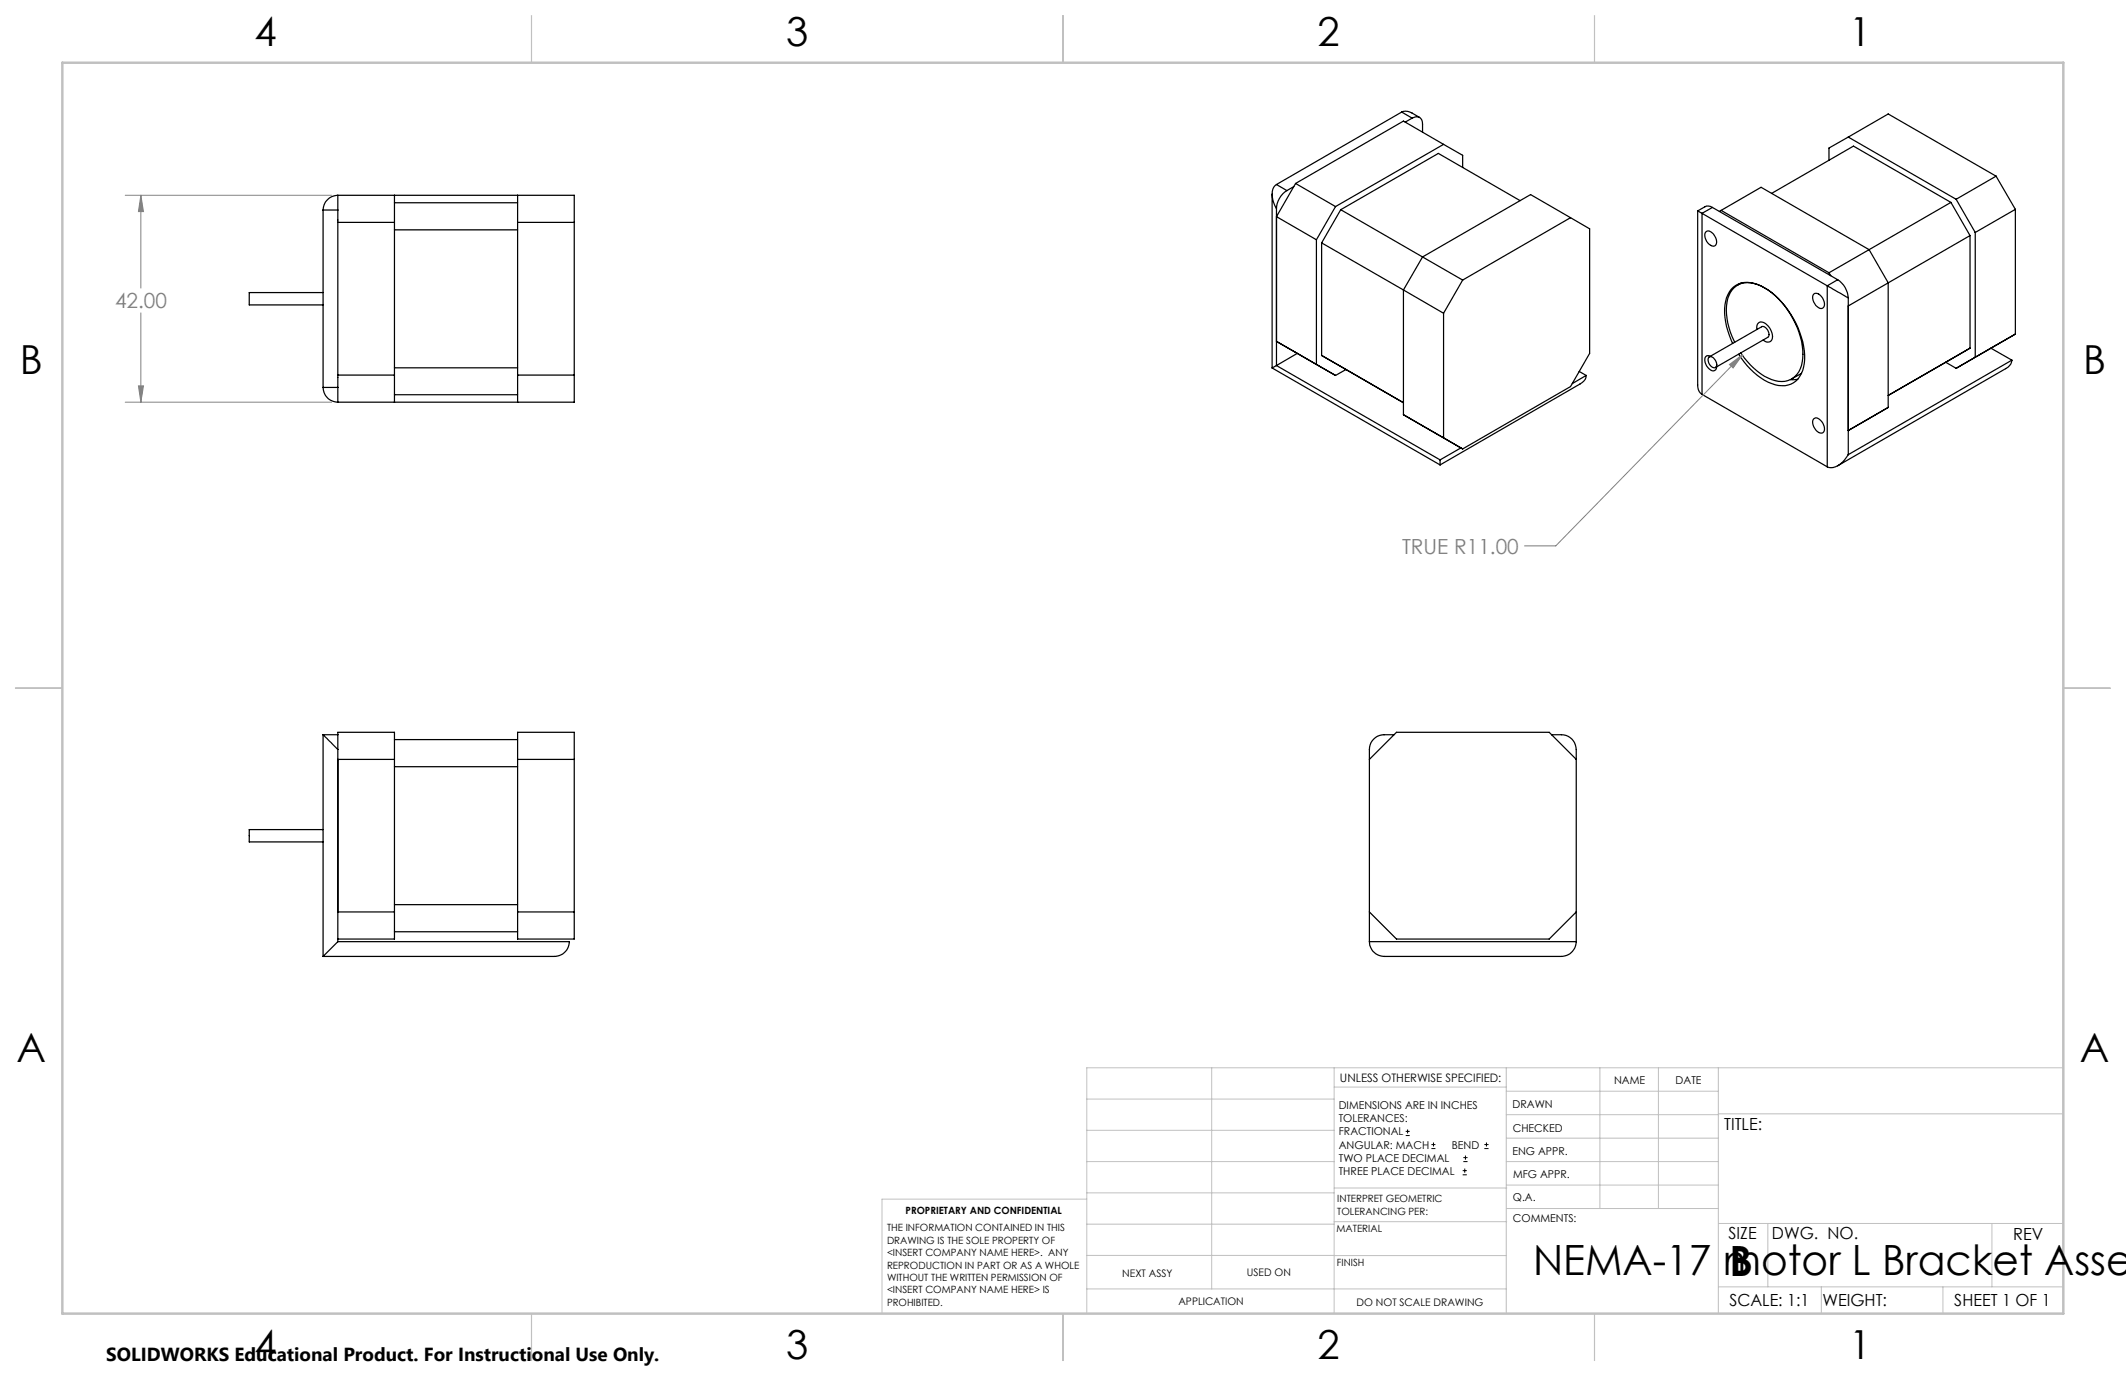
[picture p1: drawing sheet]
<svg xmlns="http://www.w3.org/2000/svg" width="432mm" height="279mm" viewBox="0 0 432 279" stroke-linecap="round" stroke-linejoin="round" font-family="sans-serif">
<g fill="none" stroke="#000" stroke-width=".25">
<path d="M68.6 39.7a3.1 3.1 0 0 0-3 3M68.6 39.7v3M68.6 39.7h48v42h-48M80.1 39.7v42M105.1 39.7v42M258.4 39.4v35.3M259.3 37.5a3 3 0 0 0-.6 3.7l.6 1.2M259.3 37.5l2.1 1.2M261.4 38.7a4.6 4.6 0 0 0-2.1 3.7M262.8 37.9l-1.4 .8M263.1 37.3l-3.8 6.7 8.1 4.7M263.1 37.3l8.2 4.6"/>
<path d="M284.7 22.8a2.2 2.2 0 0 1 2.1 .2l1.5 .8M284.7 22.8l-25.4 14.7M284.7 22.8l2.1 1.2M286.8 24a1.29 1.29 0 0 1 1.5-.2 1.29 1.29 0 0 1 .6 1.4v1.6M286.8 24l-1.4 .8M293.2 29.3l-21.9 12.6M293.2 29.3l3.9 2.2v2.5M293.2 29.3l-8.2-4.7-21.9 12.7M359.8 39.3l16.6-9.6 19.8 11.4M375.4 27.8l-3.9 2.3v2.4M375.4 27.8l21.9 12.7M375.4 27.8l8.1-4.7 21.9 12.7"/>
<path d="M405.4 35.8l-8.1 4.7M405.4 35.8l3.9 6.7M65.6 59.4h-15v2.5h15M65.6 42.7v36M65.6 42.7h3M68.6 42.7v36M68.6 45.2h11.5M80.1 41.2h25M80.1 46.7h25M105.1 45.2h11.5M259.3 42.4v31.8M267.4 48.7v25.3l3.9 2.2"/>
<path d="M268.4 49.3l16.6 9.6M268.4 49.3v22.9M271.3 41.9l-3.9 6.8M272.3 42.6l16.6 9.6M272.3 42.6l-3.9 6.7M285 58.9l8.2 4.7M285 58.9v25.3M288.9 52.2l-3.9 6.7M288.9 52.2l8.2 4.7M297.1 56.9l-3.9 6.7M308.8 40.7l-16.7-9.5-19.8 11.4M319 44.2l-21.9 12.7"/>
<path d="M319 44.2l3.9 2.3v25.3l-3.9 6.7-21.9 12.7M319 44.2l-8.1-4.7-22 12.7M344.8 42.8l.9 .5M344.8 42.8v35.3a2.15 2.15 0 0 0 .9 2M345.7 43.3v36.8M345.7 43.3l25.4 14.7M346.5 47.1a1.06 1.06 0 0 1 1.5 .4 1.67 1.67 0 0 1 .2 2.5 2.06 2.06 0 0 1-1.7-2.9zM347.8 42.1a1.5 1.5 0 0 0-1.5-.1l-1.5 .8M347.8 42.1l-2.1 1.2M347.8 42.1l25.4 14.7M349.6 42.7l-.4 .2M349.6 42.7l21.9 12.7"/>
<path d="M349.6 42.7l8.1-4.7 21.9 12.7M353.7 57.5l-.8 .4M368.4 59.7a1.26 1.26 0 0 1 1.8 .8l.3 .7a.89 .89 0 0 1 0 1 .89 .89 0 0 1-.9 .4 2.27 2.27 0 0 1-1.2-2.9zM371.1 58l4.3 2.5M371.1 58v36.8M371.5 55.4l.3 .6M373.2 56.8a4.7 4.7 0 0 1 2.2 3.7M373.2 56.8l-2.1 1.2M379.6 50.7l-8.1 4.7M379.6 50.7l3.9 6.7v25.3l-8.1 4.7 4.2-2.4M396.2 41.1l-16.6 9.6M396.2 41.1l3.9 6.7"/>
<path d="M397.3 40.5l3.9 6.7M400.1 47.8l-24.7 14.3M400.1 47.8v22.9l-16.6 9.6 12.7-7.3M409.3 42.5v25.3l-8.1 4.7v-25.3M409.3 42.5l-8.1 4.7M65.6 78.7a3.1 3.1 0 0 0 3 3M65.6 78.7h3M68.6 78.7v3M68.6 76.2h11.5M80.1 74.7h25M105.1 76.2h11.5M258.4 74.7l34.1 19.7"/>
<path d="M259.3 74.2l-.9 .5M259.3 74.2l33.2 19.2M263.1 71.5l-3.8-2.2 12 6.9M263.5 71.8l-4.2 2.4M268.4 72.2l16.6 9.6zM273.4 75l-2.1 1.2M293.2 63.6v25.3l3.9 2.3M320.7 75.4l1.5 .8M322.2 76.2a1.84 1.84 0 0 1-1.3 1.8l-28.4 16.4M322.2 76.2l-2.9 1.7M347.1 72.5a1.41 1.41 0 0 1 1.3 2.1 1.5 1.5 0 0 1-1.3-2.1zM347.2 72.5l10.6-6.1a1.41 1.41 0 0 1 1.2 2.1l-10.6 6.1"/>
<path d="M347.4 72.4a.74 .74 0 0 0-.9-.1 .74 .74 0 0 0-.2 .9 2.37 2.37 0 0 0 1.7 2.1 .74 .74 0 0 0 .7-.8M351.9 69.7a13.8 13.8 0 0 1-1.2-9.2 4.4 4.4 0 0 1 6.2-2.8 16.9 16.9 0 0 1 9 10.8 9.6 9.6 0 0 1-.4 7.9 4.4 4.4 0 0 1-5.6 1.5 14.4 14.4 0 0 1-6.8-6M352.3 69.5a12.5 12.5 0 0 1-1.1-9.5 4.1 4.1 0 0 1 5.8-2.2 15.5 15.5 0 0 1 8 8.7 11.5 11.5 0 0 1 .7 8.4 4.2 4.2 0 0 1-5.9 2.2 14.1 14.1 0 0 1-6.2-5.5M356.8 66.9a1.07 1.07 0 0 1 .4-1.3 1.07 1.07 0 0 1 1.4 .1 3.2 3.2 0 0 1 1.3 3.3 1.07 1.07 0 0 1-1.8 0M365.1 77l-1.5 .1M365.9 75.8l-2 1.1M375.4 60.5v31.8M404.4 70.7l4.2 2.4M405.4 70.1l-8.1 4.7-2.1-1.2M408.6 73.1a1.98 1.98 0 0 1-1.2 1.8l-34.2 19.7M408.6 73.1l-33.2 19.2M80.1 80.2h25"/>
<path d="M285 84.2l12.1 7M285 84.2l3.9 2.3M292.5 93.4v1M296.7 90.9l-4.2 2.5M345.7 80.1l25.4 14.7M368.4 85.1a1.04 1.04 0 0 1 1.5 .4 1.69 1.69 0 0 1 .3 2.4 2.11 2.11 0 0 1-2-2.6zM375.4 92.3a4.3 4.3 0 0 1-3.9 2.6l-.4-.1M65.6 149.2l3 3M65.6 149.2v45M65.6 149.2h3M68.6 149.2v3M68.6 149.2v-.5h11.5v42h-11.5"/>
<path d="M68.6 152.2v39M68.6 154.2h11.5M80.1 150.2h25M80.1 155.7h25M105.1 148.7h11.5v42h-11.5zM105.1 154.2h11.5M278.1 154.2l5.5-5.5h31l5.5 5.5M283.1 149.2a6.1 6.1 0 0 0-3.3 .3l-.8 .6a2.79 2.79 0 0 0-.9 2.1v39M315.1 149.2a5.8 5.8 0 0 1 3.4 .3l.8 .6 .5 .7 .3 1.4v39M65.6 168.5h-15v2.5h15M68.6 191.2l-3 3M68.6 191.2h47a3.1 3.1 0 0 1-3 3h-47"/>
<path d="M68.6 185.2h11.5M80.1 183.7h25M80.1 189.2h25M105.1 185.2h11.5M278.1 191.2a3 3 0 0 0 3 3h36a3.1 3.1 0 0 0 3-3M278.1 191.2h42M278.1 185.2l5.5 5.5h31l5.5-5.5"/>
</g>
<path d="M25.4 39.7h41.9M28.6 39.7l.5 3.3h-1zM28.6 39.7v18.8M28.6 63.5v18.2M25.4 81.7h41.9" fill="none" stroke="#808080" stroke-width=".2"/>
<g fill="none" stroke="#c0c0c0" stroke-width=".2">
<path d="M246.1 216.8v44.9M271 216.8v49.9M305.9 216.8v49.9M324.9 216.8v28.6M336.8 216.8v28.6M349 216.8v49.9M419.1 216.8h-198.4v49.9M220.7 235.9h50.3M220.7 229.5h50.3M220.7 223.2h50.3M271 220.7h34.9M305.9 231.1h43.1"/>
<path d="M305.9 226.3h43.1M305.9 221.6h43.1M305.9 235.9h43.1M349 226.2h70.1M220.7 248.6h50.3M220.7 242.2h50.3M220.7 254.9h50.3M220.7 243.5h-41.6v23.2M271 255h34.9M271 248.1h35M271 241.2h35M305.9 240.6h43.1"/>
<path d="M306 245.4h43M349 248.4h70.1M359.1 248.4v12.9M404.6 248.4v12.9M220.7 261.7h85.2M349 261.3h70.1M369.9 261.3v5.4M394.6 261.3v5.4"/>
</g>
<path d="M107.9 3.2v9.5M215.9 3.2v9.5M323.8 3.2v9.5M3.1 139.7h9.6M419.1 139.7h9.5M107.9 266.7v9.6M215.9 266.7v9.6M323.8 266.7v9.6" fill="none" stroke="#c0c0c0" stroke-width=".25"/>
<path d="M12.7 12.7h406.4v254h-406.4z" fill="none" stroke="#c0c0c0" stroke-width=".5"/>
<path d="M28.6 39.7l.5 3.3h-1z" fill="#808080"/>
<path d="M28.1 78.4h1l-.5 3.3z" fill="none" stroke="#808080" stroke-width=".2"/>
<path d="M28.1 78.4h1l-.5 3.3z" fill="#808080"/>
<path d="M351.3 74l2.6-2-1.9 2.7zM353.9 72l-37.9 38.8h-6.4" fill="none" stroke="#808080" stroke-width=".2"/>
<path d="M351.3 74l2.6-2-1.9 2.7z" fill="#808080"/>
<g fill="none" stroke="#000" stroke-width=".2">
<path d="M285.5 230.6h.8M285.5 229.7h.8M285.9 229.3v.9M290.7 233.2h.8M290.7 232.4h.8M291.1 232v.8M297.1 238.5h.8M297.1 237.7h.8M297.2 235.9h.9M297.2 235.1h.9M297.5 237.3v.8M297.6 234.6v.9"/>
<path d="M301.5 233.2h.8M301.5 232.4h.8M301.9 232v.8"/>
</g>
<g font-size="8.5">
<text x="311.4" y="258.9">NEMA-17 motor L Bracket Asse</text>
<text x="351.3" y="259">B</text>
</g>
<g font-size="8.1">
<text x="51.7" y="9.3">4</text>
<text x="159.7" y="9.3">3</text>
<text x="267.6" y="9.3">2</text>
<text x="375.6" y="9.3">1</text>
<text x="4" y="76">B</text>
<text x="423.1" y="76">B</text>
<text x="3.3" y="215.7">A</text>
<text x="422.4" y="215.7">A</text>
<text x="51.7" y="276">4</text>
<text x="159.7" y="276">3</text>
<text x="267.6" y="276">2</text>
<text x="375.6" y="276">1</text>
</g>
<g font-size="4.2" fill="#808080">
<text x="23.4" y="62.6">42.00</text>
<text x="284.8" y="112.4">TRUE R11.00</text>
</g>
<text font-size="3.8" x="21.6" y="276.3">SOLIDWORKS Educational Product. For Instructional Use Only.</text>
<g font-size="3.4">
<text x="350.2" y="229.5">TITLE:</text>
<text x="351.1" y="251.6">SIZE</text>
<text x="359.9" y="251.6">DWG. NO.</text>
<text x="408.9" y="251.7">REV</text>
<text x="351.2" y="265.2">SCALE: 1:1</text>
<text x="370.1" y="265.3">WEIGHT:</text>
<text x="396.9" y="265.2">SHEET 1 OF 1</text>
</g>
<text font-size="2.4" x="272.2" y="219.7">UNLESS OTHERWISE SPECIFIED:</text>
<g font-size="2.2">
<text x="327.8" y="220.1">NAME</text>
<text x="340.3" y="220.2">DATE</text>
<text x="271.9" y="225.3">DIMENSIONS ARE IN INCHES</text>
<text x="271.9" y="227.9">TOLERANCES:</text>
<text x="307.2" y="224.9">DRAWN</text>
<text x="271.9" y="230.6">FRACTIONAL</text>
<text x="271.9" y="233.2">ANGULAR: MACH</text>
<text x="294.9" y="233.2">BEND</text>
<text x="307.3" y="229.8">CHECKED</text>
<text x="271.9" y="235.9">TWO PLACE DECIMAL</text>
<text x="271.9" y="238.5">THREE PLACE DECIMAL</text>
<text x="307.2" y="234.4">ENG APPR.</text>
<text x="307.3" y="239.2">MFG APPR.</text>
<text x="307.3" y="243.9">Q.A.</text>
<text x="307.3" y="248.1">COMMENTS:</text>
</g>
<g font-size="2.1">
<text x="227.9" y="259.2">NEXT ASSY</text>
<text x="253.3" y="259.2">USED ON</text>
<text x="239.3" y="265">APPLICATION</text>
<text x="275.5" y="265.1">DO NOT SCALE DRAWING</text>
</g>
<g font-size="2">
<text x="271.6" y="244.1">INTERPRET GEOMETRIC</text>
<text x="180.2" y="250">THE INFORMATION CONTAINED IN THIS</text>
<text x="183.9" y="246.4">PROPRIETARY AND CONFIDENTIAL</text>
<text x="271.5" y="250.2">MATERIAL</text>
<text x="271.6" y="246.6">TOLERANCING PER:</text>
<text x="180.2" y="252.5">DRAWING IS THE SOLE PROPERTY OF</text>
<text x="180.2" y="255.1">&lt;INSERT COMPANY NAME HERE&gt;. ANY</text>
<text x="180.2" y="257.6">REPRODUCTION IN PART OR AS A WHOLE</text>
<text x="271.5" y="257">FINISH</text>
<text x="180.2" y="260.1">WITHOUT THE WRITTEN PERMISSION OF</text>
<text x="180.2" y="262.6">&lt;INSERT COMPANY NAME HERE&gt; IS</text>
<text x="180.2" y="265.2">PROHIBITED.</text>
</g>
</svg>
